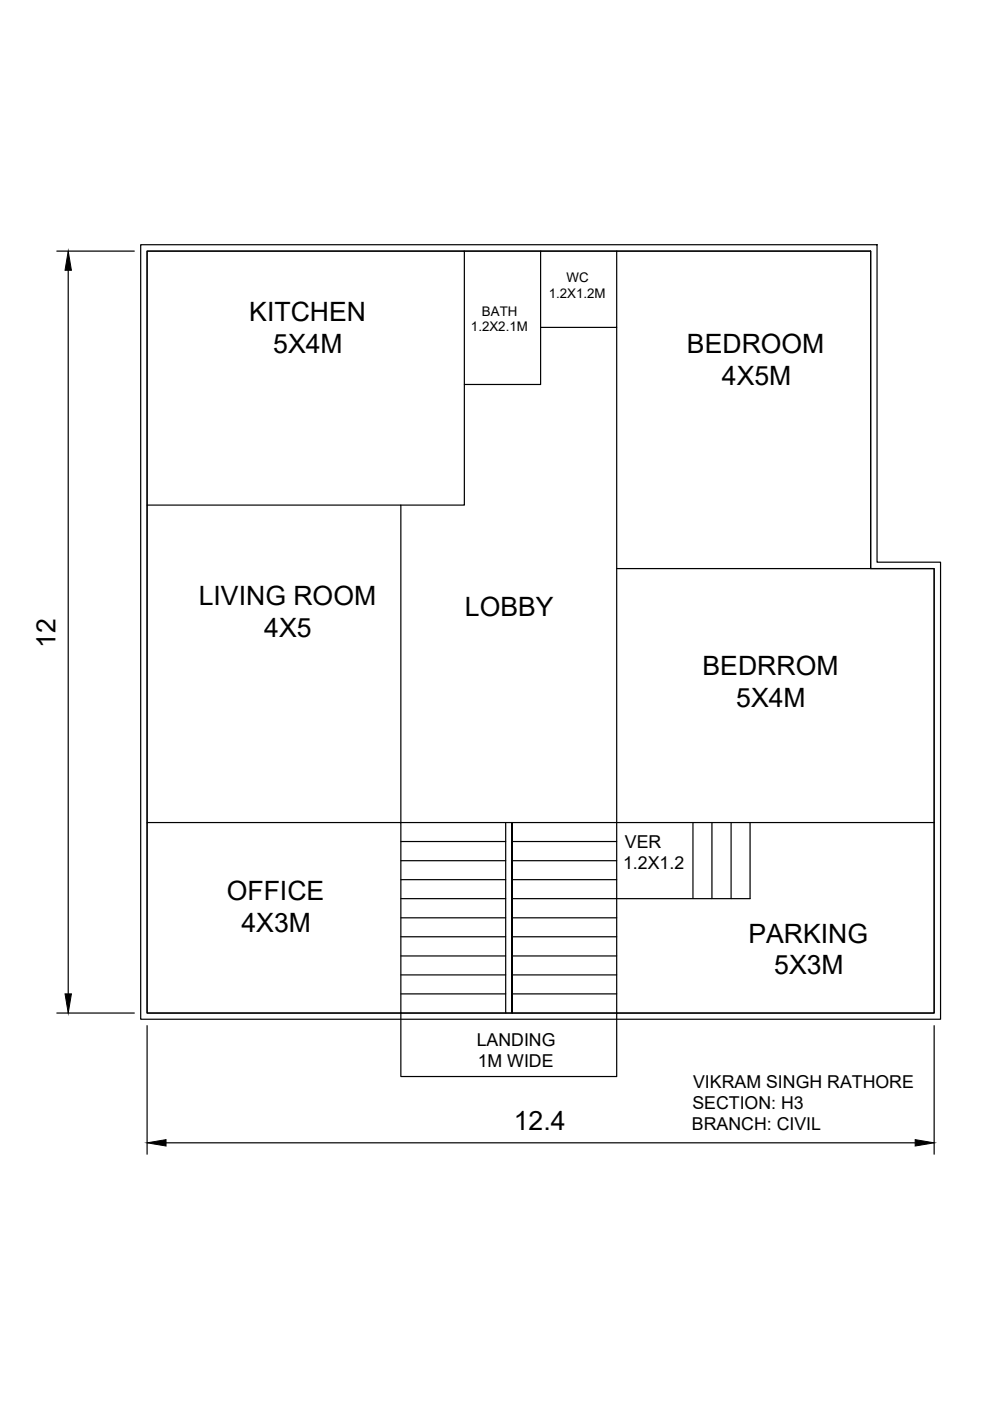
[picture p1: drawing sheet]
<svg xmlns="http://www.w3.org/2000/svg" width="210mm" height="297mm" viewBox="0 0 210 297" stroke-linecap="round" stroke-linejoin="round" font-family="sans-serif">
<!-- layer: 0 -->
<g fill="none" stroke="#000" stroke-width=".25">
<path d="M12.1 53.2h16.4M14.5 57.3v153.4M29.8 51.9h156.2v67.3h13.4v96.9h-169.6zM31.2 53.2h153.4v67.4h13.5v94.2h-166.9zM98.5 53.2h16.1v28.3h-16.1M114.6 53.2h16.2v16.2h-16.2M130.8 53.2h53.8v67.4h-53.8v-51.2M31.2 107.1v-53.9h67.3v53.9h-13.5M130.8 120.6v53.8h67.3M184.6 120.6h13.5v53.8M31.2 174.4h53.8v40.4h-53.8zM31.2 174.4v-67.3h53.8v67.3h45.8v40.4h-45.8"/>
<path d="M85 178.4h22.2M107.2 174.4v40.4M108.6 178.4h22.2M146.9 174.4v16.1M150.9 174.4v16.1M155 174.4v16.1M159 174.4v16.1h-50.4M198.1 174.4v40.4h-67.3v13.4h-45.8v-13.4M85 190.5h22.2M85 182.5h22.2M85 186.5h22.2M85 194.6h22.2"/>
<path d="M85 198.6h22.2M108.6 182.5h22.2M108.6 186.5h22.2M108.6 194.6h22.2M108.6 198.6h22.2M12.1 214.8h16.4M31.2 217.5v27.2M85 202.7h22.2M85 206.7h22.2M85 210.7h22.2M108.6 214.8v-40.4v40.4M108.6 202.7h22.2"/>
<path d="M108.6 206.7h22.2M108.6 210.7h22.2M198.1 217.5v27.2M35.2 242.3h158.8"/>
</g>
<path d="M14.5 53.2l.6 4.1h-1.3zM13.8 210.7h1.3l-.6 4.1zM31.2 242.3l4-.7v1.4zM194 241.6l4.1 .7-4.1 .7z" fill="#000" stroke="#000" stroke-width=".21"/>
<g font-size="5.6">
<text x="52.9" y="68">KITCHEN</text>
<text x="57.9" y="74.7">5X4M</text>
<text x="145.7" y="74.9">BEDROOM</text>
<text x="153.1" y="81.6">4X5M</text>
<text x="42.1" y="128.3">LIVING ROOM</text>
<text x="98.6" y="130.5">LOBBY</text>
<text x="11.8" y="137.3" transform="rotate(-90 11.8 137.3)">12</text>
<text x="56" y="135">4X5</text>
<text x="149" y="143.1">BEDRROM</text>
<text x="156.1" y="149.8">5X4M</text>
<text x="48.1" y="190.8">OFFICE</text>
<text x="51.2" y="197.6">4X3M</text>
<text x="158.7" y="199.8">PARKING</text>
<text x="164.2" y="206.6">5X3M</text>
<text x="109" y="239.6">12.4</text>
</g>
<g font-size="3.8">
<text x="132.5" y="179.8">VER</text>
<text x="132.1" y="184.3">1.2X1.2</text>
<text x="101.1" y="221.8">LANDING</text>
<text x="101.3" y="226.3">1M WIDE</text>
<text x="147" y="230.6">VIKRAM SINGH RATHORE</text>
<text x="146.7" y="239.7">BRANCH: CIVIL</text>
<text x="146.8" y="235.1">SECTION: H3</text>
</g>
<g font-size="2.8">
<text x="120.1" y="59.8">WC</text>
<text x="116.4" y="63.1">1.2X1.2M</text>
<text x="99.9" y="70.3">1.2X2.1M</text>
<text x="102.2" y="66.9">BATH</text>
</g>
</svg>
